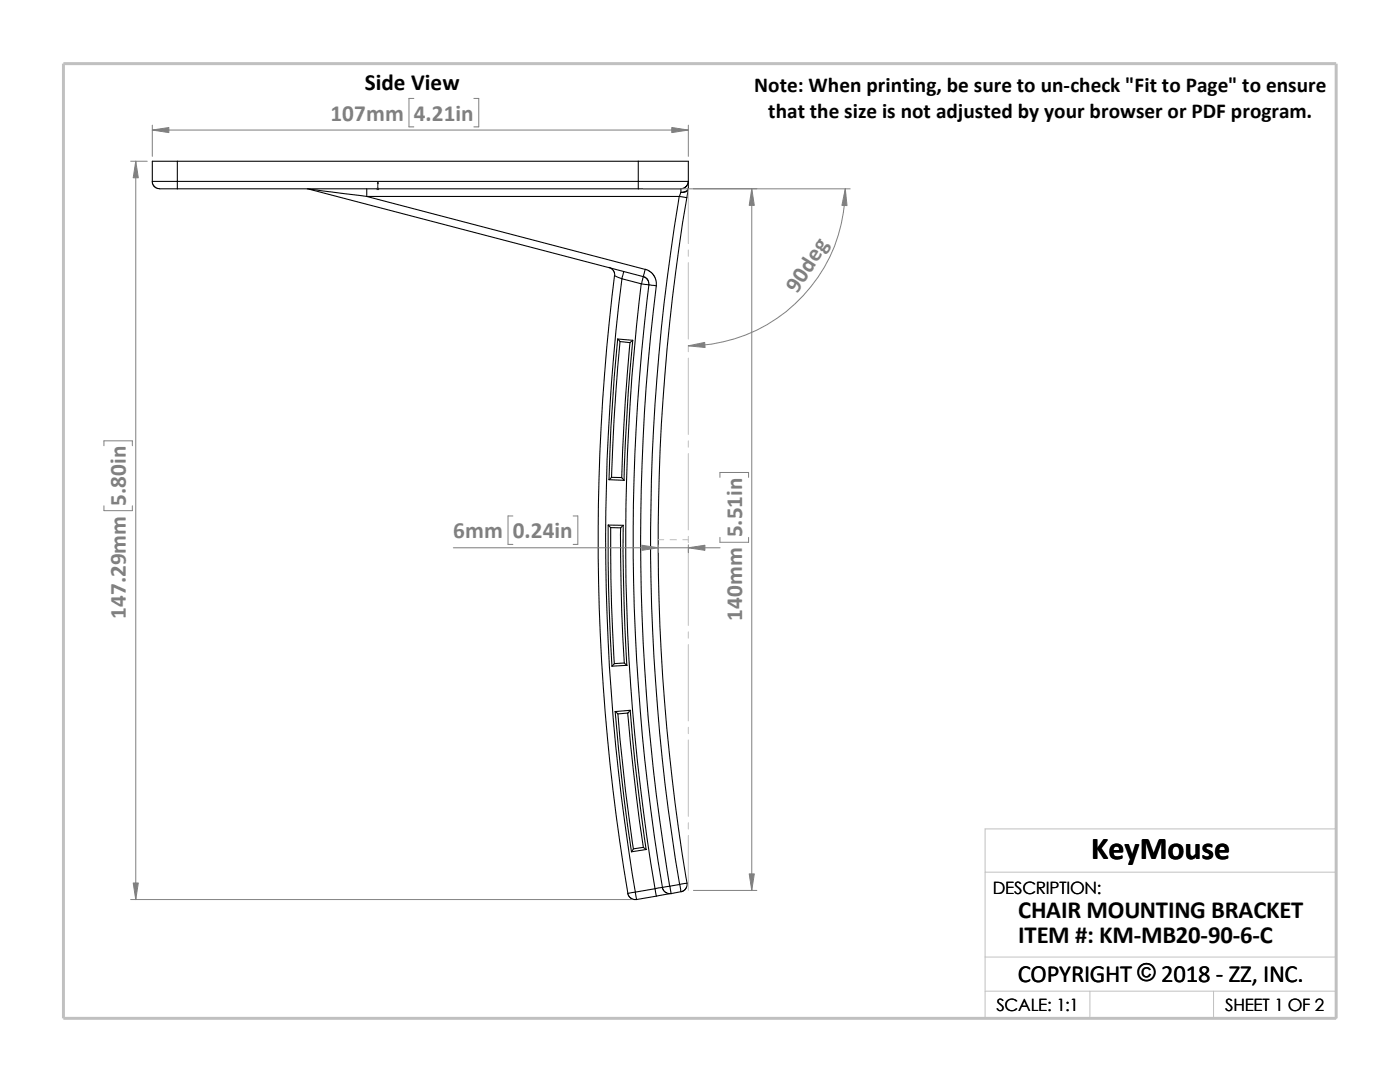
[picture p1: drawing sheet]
<svg xmlns="http://www.w3.org/2000/svg" width="279mm" height="216mm" viewBox="0 0 279 216" stroke-linecap="round" stroke-linejoin="round" font-family="sans-serif">
<g fill="none" stroke="#c0c0c0" stroke-width=".2">
<path d="M137.4 37.7v10.9M137.4 49.9v1.2M137.4 52.4v15.2M137.4 68.9v1.3M137.4 71.5v15.2M137.4 88v1.2M137.4 90.5v15.2M131.4 107.7h1.1M133.7 107.7h1.3M136.3 107.7h1.1M137.4 107v1.3M137.4 109.6v15.2"/>
<path d="M137.4 126.1v1.2M137.4 128.6v15.2M137.4 145.1v1.3M137.4 147.7v15.2M137.4 164.2v1.2M137.4 166.7v11M196.6 174h70.1M196.6 197.8h70.1M196.6 191h70.1M217.5 197.8v5.4M242.2 197.8v5.4M26.8 203.2h239.9v-37.8h-70.1v37.8"/>
</g>
<path d="M12.7 12.7h254v190.5h-254z" fill="none" stroke="#c0c0c0" stroke-width=".59"/>
<g fill="none" stroke="#000" stroke-width=".21">
<path d="M30.4 36.2h5M30.4 36.2v.3l.3 .6 .8 .5 3.9 .1M35.4 36.2v1.5M35.4 32.2h-5v4M35.4 32.2h92M35.4 36.2h92M35.4 32.2v4M35.4 37.7h92M61.3 37.7l.4 .1M61.7 37.8l11.5 1.4M61.7 37.8l66.7 17.4M73.2 39.2l55.6 14.6-.4 1.4"/>
<path d="M73.2 39.2h62.4M73.2 37.7v1.5M127.4 37.7h8.5M127.4 32.2v4M127.4 36.2v1.5M127.4 36.2h10M127.4 32.2h10v4M135.6 39.2a412.1 412.1 0 0 0 0 137.3M135.6 39.2l1.5 .3M135.9 37.7v.7M135.9 38.4l-.3 .8M137.1 39.5a409.9 409.9 0 0 0 0 136.7"/>
<path d="M137.4 36.2l-.4 .9-.4 .4-.7 .2M137.4 37.5a1.3 1.3 0 0 1-1.5 .9M137.4 37.8a1.39 1.39 0 0 1-1.5 .6M137.4 37.8l-.3 1.7M137.4 36.2v1.3M137.4 37.5v.3M121.5 53.3l.9 .7 .3 1 1.4 .6M122.6 55a424.6 424.6 0 0 0 2.7 123.3M124.1 55.6l3.9 1M124.1 55.6a419.8 419.8 0 0 0 2.7 122.4M124.5 54.2l-.4 1.4M128 56.6a416.1 416.1 0 0 0 2.7 120.7"/>
<path d="M128 56.6l1.5 .3M128.4 55.2l.4 .1 .5 .5 .2 1M128.4 55.2l-.4 1.4M128.8 53.7l.8 .4 .8 .8 .5 .9 .1 1.2M129.5 56.9a414.7 414.7 0 0 0 2.7 120.2M129.5 56.9l1.5 .1M131 57a413.6 413.6 0 0 0 2.6 119.8M123.3 67.6l.4 .6M123.3 67.6l-.7 7.5a356.3 356.3 0 0 0-1.1 20.6M123.3 67.6l3 .3M123.7 68.2l-1.1 15.4-.6 11.6M123.7 68.2l2 .2"/>
<path d="M125.7 68.4l-.9 11.5-.7 15.4M126.3 67.9l-.6 .5M126.3 67.9l-.9 10.2-.6 10.2-.3 7.5M121.5 95.7l3 .1M122 95.2l-.5 .5M122 95.2l2.1 .1M124.1 95.3l.4 .5M121.4 104.7l.1 12.7 .6 15.5M121.9 105.3l.1 15.4 .6 11.7M121.9 105.3h2M123.9 105.3l.2 16.7 .5 10.3M124.4 104.8l-.5 .5"/>
<path d="M124.4 104.8l.1 15.4 .6 12.6M124.4 104.8h-3l.5 .5M124.6 132.3l.5 .5-3 .1M124.6 132.3l-2 .1-.5 .5M122.8 141.9l1.8 17.8 1.4 10.3M123.3 142.5l1.5 15.4 1.6 11.5M125.3 142.3l1.7 16.6 1.4 10.2M125.8 141.7l.9 10.2 2.2 17.6M125.8 141.7l-.5 .6-2 .2M125.8 141.7l-3 .3 .5 .5M125.3 178.3l.1 .4 .5 .5 .6 .3h.5M126.4 169.4l-.4 .6"/>
<path d="M126.8 178l-1.5 .3M126.8 178l.2 1.5M128.4 169.1l.6 .4-3 .5M128.4 169.1l-2 .3M130.7 177.3l-3.9 .7M130.7 177.3l.3 1.5M131 178.8l-4 .7M132.2 177.1l-1.5 .2M132.2 177.1l.1 .4 .5 .6 .6 .2h.5M133.7 176.8l.2 1.5M133.7 176.8l-1.5 .3M133.9 178.3l-2.9 .5"/>
<path d="M135.6 176.5l1.5-.3v.5l-.2 .6-.5 .5-.5 .1M135.6 176.5l.3 1.4M135.6 176.5l-1.9 .3M135.9 177.9l-2 .4"/>
</g>
<path d="M75.4 36.3l.1 .4h-.2z" fill="#00f" stroke="#00f" stroke-width=".2"/>
<path d="M75.3 37.7h.3M75.3 37.5l.3 .3M75.4 37.7h.1M75.4 36.3v1.5M75.5 37.5l-.3 .3" fill="none" stroke="#00f" stroke-width=".2"/>
<g fill="none" stroke="#808080" stroke-width=".2">
<path d="M82.6 19.6h-1v5.7h1M94.6 19.6h.9v5.7h-.9M26.1 32.2h3.3M27.1 32.2v147.3M30.4 25v6.2M30.4 26h107M128.4 37.7h41.3M137.4 25v6.2M150 37.7v140M168.7 37.7a31.4 31.4 0 0 1-31.3 31.3M20.7 88.9v-.9h5.7v.9M143.7 95.2v-.9h5.7v.9"/>
<path d="M20.7 100.9v1h5.7v-1M90.5 109.3h53.2M102.4 103h-1v5.6h1M114.4 103h.9v5.6h-.9M131.4 108.7v1.6M137.4 108.7v1.6M143.7 107.2v1h5.7v-1M26.1 179.5h99.9M138.4 177.7h12.6"/>
</g>
<g fill="#808080" stroke="#808080" stroke-width=".2">
<path d="M150 37.7l.5 3.3h-1z"/>
<path d="M149.5 174.4h1l-.5 3.3z"/>
<path d="M168.7 37.7l.3 3.3h-1z"/>
<path d="M137.4 69l3.2-.7 .1 1z"/>
<path d="M137.4 109.3l3.3-.5v1z"/>
<path d="M128.1 108.8l3.3 .5-3.3 .5z"/>
<path d="M30.4 26l3.3-.6v1.1z"/>
<path d="M134.1 25.4l3.3 .6-3.3 .5z"/>
<path d="M27.1 32.2l.5 3.3h-1z"/>
<path d="M26.6 176.2h1l-.5 3.3z"/>
</g>
<text font-size="6.4" x="217.8" y="171.4">KeyMouse</text>
<g font-size="4.9">
<text x="203.2" y="183.2">CHAIR MOUNTING BRACKET</text>
<text x="203.2" y="188.1">ITEM #: KM-MB20-90-6-C</text>
<text x="203.1" y="195.9">COPYRIGHT © 2018 - ZZ, INC.</text>
<text x="227" y="195.8">©</text>
</g>
<text font-size="4.6" x="72.8" y="18">Side View</text>
<g font-size="4.6" fill="#808080">
<text x="66" y="24.1">107mm</text>
<text x="82.6" y="24.1">4.21in</text>
<text x="159.1" y="58.6" transform="rotate(-57 159.1 58.6)">90deg</text>
<text x="25.1" y="100.9" transform="rotate(-90 25.1 100.9)">5.80in</text>
<text x="90.5" y="107.4">6mm</text>
<text x="102.4" y="107.4">0.24in</text>
<text x="148.1" y="107.2" transform="rotate(-90 148.1 107.2)">5.51in</text>
<text x="25.1" y="123.5" transform="rotate(-90 25.1 123.5)">147.29mm</text>
<text x="148.1" y="123.9" transform="rotate(-90 148.1 123.9)">140mm</text>
</g>
<g font-size="4.2">
<text x="150.5" y="18.4">Note: When printing, be sure to un-check &quot;Fit to Page&quot; to ensure</text>
<text x="153.3" y="23.6">that the size is not adjusted by your browser or PDF program.</text>
</g>
<g font-size="3.4">
<text x="198.2" y="178.5">DESCRIPTION:</text>
<text x="198.8" y="201.7">SCALE: 1:1</text>
<text x="244.5" y="201.7">SHEET 1 OF 2</text>
</g>
</svg>
